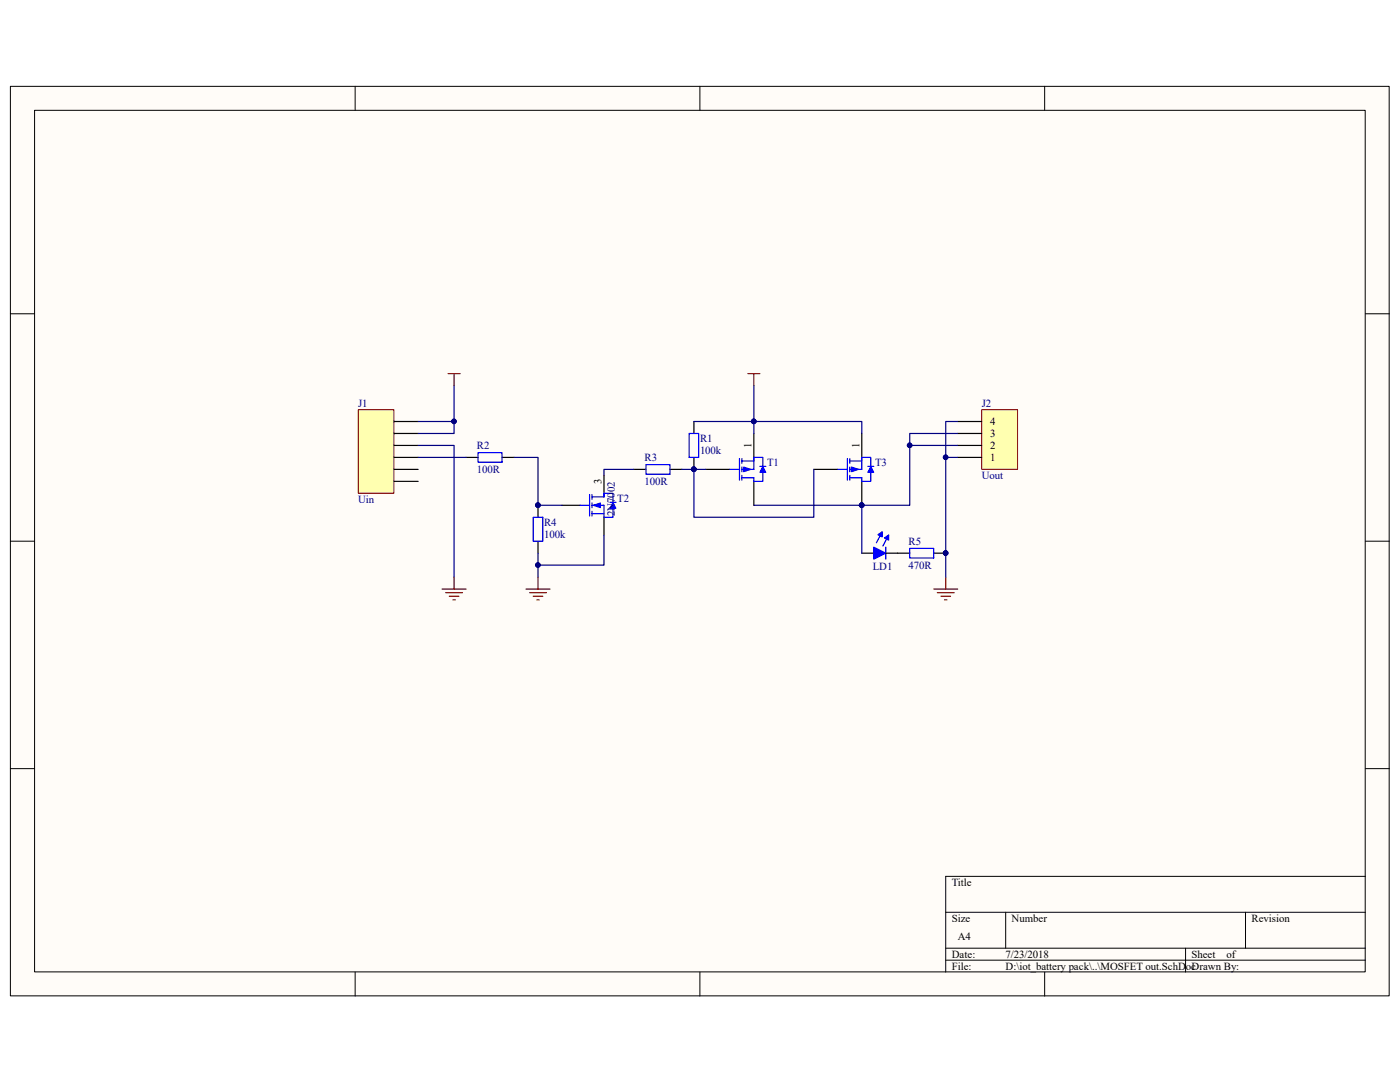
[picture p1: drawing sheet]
<svg xmlns="http://www.w3.org/2000/svg" width="279mm" height="216mm" viewBox="0 0 279 216" stroke-linecap="round" stroke-linejoin="round" font-family="sans-serif">
<path d="M2.1 17.3h275.1v181.4h-275.1z" fill="#fffcf8"/>
<path d="M2.1 17.2h275.1v181.5h-275.1z" fill="none" stroke="#000" stroke-width=".2"/>
<path d="M6.9 22.1h265.6v171.8h-265.6z" fill="#fffcf8"/>
<g fill="none" stroke="#000" stroke-width=".2">
<path d="M70.9 17.2v4.8M139.7 17.2v4.8M208.5 17.2v4.8M6.9 22h265.6v171.9h-265.6zM2.1 62.6h4.8M272.5 62.6h4.8M2.1 108h4.8M272.5 108h4.8M2.1 153.4h4.8M272.5 153.4h4.8M272.5 174.9h-83.8v19.1M70.9 194v4.8"/>
<path d="M139.7 194v4.8M188.7 182h83.8M188.7 189.2h83.8M188.7 191.6h83.8M200.7 182v7.2M208.5 194v4.8M236.6 189.2v4.8M248.6 182v7.2"/>
</g>
<path d="M71.5 81.8h7.1v16.6h-7.1z" fill="#ffffb0"/>
<path d="M71.5 81.7h7.1v16.7h-7.1z" fill="none" stroke="#800000" stroke-width=".2"/>
<path d="M78.7 96h4.7M78.7 93.7h4.7M78.7 91.3h4.7M78.7 88.9h4.7M78.7 86.5h4.7M78.7 84.1h4.7" fill="none" stroke="#000" stroke-width=".24"/>
<path d="M196 81.8h7.1v11.8h-7.1z" fill="#ffffb0"/>
<path d="M195.9 81.7h7.2v11.9h-7.2z" fill="none" stroke="#800000" stroke-width=".2"/>
<path d="M120.5 94.9v3.5M191.1 91.3h4.8M191.1 88.9h4.8M191.1 86.5h4.8M191.1 84.1h4.8M112.2 100.8h3.5M120.5 103.2v3.6" fill="none" stroke="#000" stroke-width=".24"/>
<path d="M117.7 98.7v4.3M118.1 99.2h2.4M118.1 98.7v.9M115.7 100.8h2M118.1 100.8h2.4v2.4M118.1 102.5h2.4M118.1 100.3v1M118.1 102v1" fill="none" stroke="#00f" stroke-width=".24"/>
<path d="M118.4 100.8l1.4-.5v1z" fill="#00f"/>
<path d="M118.4 100.8l1.4-.5v1z" fill="none" stroke="#00f" stroke-width=".2"/>
<path d="M120.5 99.2v-.8h1.8v4.8h-1.8" fill="none" stroke="#00f" stroke-width=".24"/>
<path d="M122.3 100.2l.6 1.2h-1.2z" fill="#00f"/>
<path d="M122.3 100.2l.6 1.2h-1.2z" fill="none" stroke="#00f" stroke-width=".2"/>
<path d="M145.7 93.7h1.9M147.6 91.5v4.3M148.1 92h2.4M148.1 95.3h2.4M148.1 91.5v1M148.1 93.2v.9M148.1 94.9v.9M150.5 91.3v2.4h-2.4M121.7 100.2h1.2" fill="none" stroke="#00f" stroke-width=".24"/>
<path d="M140.9 93.7h4.8M150.5 86.5v4.8M150.5 96v4.8" fill="none" stroke="#000" stroke-width=".24"/>
<path d="M148.4 93.2l1.5 .5-1.5 .4z" fill="#00f"/>
<path d="M148.4 93.2l1.5 .5-1.5 .4z" fill="none" stroke="#00f" stroke-width=".2"/>
<path d="M150.5 92v-.7h1.7v4.7h-1.7v-.7" fill="none" stroke="#00f" stroke-width=".24"/>
<path d="M152.2 93.1l.6 1.2h-1.2z" fill="#00f"/>
<path d="M152.2 93.1l.6 1.2h-1.2z" fill="none" stroke="#00f" stroke-width=".2"/>
<path d="M95.4 90.3h4.8v1.9h-4.8zM128.9 92.7h4.8v1.9h-4.8zM137.5 86.5h1.9v4.8h-1.9zM151.6 93.1h1.2M106.4 103.2h1.9v4.8h-1.9z" fill="none" stroke="#00f" stroke-width=".24"/>
<path d="M93 91.3h2.4M100.2 91.3h2.4M126.5 93.7h2.4M133.7 93.7h2.4M138.5 84.1v2.4M138.5 91.3v2.4M107.4 100.8v2.4M107.4 108v2.4M172 110.4h2.4" fill="none" stroke="#000" stroke-width=".24"/>
<g fill="#000080" stroke="#000080" stroke-width=".2">
<circle cx="138.5" cy="93.6" r=".45"/>
<circle cx="107.4" cy="100.8" r=".45"/>
</g>
<g fill="none" stroke="#800000" stroke-width=".24">
<path d="M89.4 74.6h2.4M90.6 74.6v2.3M149.3 74.6h2.3M150.5 74.6v2.3M88.2 117.5h4.8M88.9 118.3h3.4M89.7 119h1.9M90.4 119.7h.5M90.6 115.2v2.3M105 117.5h4.8M105.7 118.3h3.3M106.4 119h1.9"/>
<path d="M107.1 119.7h.5M107.4 115.2v2.3M186.3 117.5h4.8M187.1 118.3h3.3M187.8 119h1.9M188.5 119.7h.5M188.7 115.2v2.3"/>
</g>
<path d="M174.4 109.2l2.4 1.2-2.4 1.2z" fill="#00f"/>
<path d="M174.4 109.2l2.4 1.2-2.4 1.2zM176.1 106.1l-1.2 2.2M176.8 109.2v2.4" fill="none" stroke="#00f" stroke-width=".24"/>
<path d="M176.8 110.4h2.4" fill="none" stroke="#000" stroke-width=".24"/>
<path d="M175.2 106.7l.9-.6v1z" fill="#00f"/>
<path d="M175.2 106.7l.9-.6v1zM177.3 106.8l-1.1 2.1" fill="none" stroke="#00f" stroke-width=".24"/>
<path d="M176.5 107.3l.8-.5v1z" fill="#00f"/>
<path d="M167.2 93.7h1.9M169.1 91.5v4.3M169.6 92h2.4M169.6 95.3h2.4M169.6 91.5v1M169.6 93.2v.9M169.6 94.9v.9M172 91.3v2.4h-2.4M176.5 107.3l.8-.5v1zM181.6 109.4h4.7v1.9h-4.7z" fill="none" stroke="#00f" stroke-width=".24"/>
<path d="M162.4 93.7h4.8M172 86.5v4.8M172 96v4.8M179.2 110.4h2.4M186.3 110.4h2.4" fill="none" stroke="#000" stroke-width=".24"/>
<g fill="#000080" stroke="#000080" stroke-width=".2">
<circle cx="188.7" cy="110.4" r=".45"/>
<circle cx="90.6" cy="84.1" r=".45"/>
<circle cx="107.4" cy="112.7" r=".45"/>
<circle cx="107.4" cy="100.8" r=".45"/>
<circle cx="138.5" cy="93.6" r=".45"/>
<circle cx="181.5" cy="88.9" r=".45"/>
<circle cx="150.4" cy="84.1" r=".45"/>
<circle cx="188.7" cy="91.2" r=".45"/>
<circle cx="172" cy="100.8" r=".45"/>
</g>
<g fill="none" stroke="#000080" stroke-width=".24">
<path d="M90.6 76.9v9.6h-7.2M150.5 76.9v9.6M83.4 88.9h7.2v26.3M83.4 84.1h7.2M83.4 91.3h9.6M102.6 91.3h4.8v9.5h4.8M126.5 93.7h-6v1.2M136.1 93.7h4.8M138.5 84.1h12M181.6 88.9h9.5M191.1 91.3h-2.4v23.9M191.1 84.1h-2.4v7.2"/>
<path d="M191.1 86.5h-9.5v14.3h-9.6v9.6M107.4 110.4v4.8M120.5 106.8v6h-13.1M150.5 100.8h21.5"/>
</g>
<path d="M170 93.2l1.4 .5-1.4 .4z" fill="#00f"/>
<path d="M170 93.2l1.4 .5-1.4 .4z" fill="none" stroke="#00f" stroke-width=".2"/>
<path d="M172 92v-.7h1.8v4.7h-1.8v-.7" fill="none" stroke="#00f" stroke-width=".24"/>
<path d="M173.8 93.1l.6 1.2h-1.2z" fill="#00f"/>
<path d="M173.8 93.1l.6 1.2h-1.2z" fill="none" stroke="#00f" stroke-width=".2"/>
<path d="M173.2 93.1h1.2" fill="none" stroke="#00f" stroke-width=".24"/>
<g fill="#000080" stroke="#000080" stroke-width=".2">
<circle cx="172" cy="100.8" r=".45"/>
<circle cx="150.4" cy="84.1" r=".45"/>
<circle cx="138.5" cy="93.6" r=".45"/>
</g>
<path d="M138.5 93.7v9.5h23.9v-9.5M150.5 84.1h21.5v2.4" fill="none" stroke="#000080" stroke-width=".24"/>
<g font-size="2.2" fill="#000080">
<text x="71.5" y="81.2">J1</text>
<text x="195.9" y="81.2">J2</text>
<text x="95.2" y="89.6">R2</text>
<text x="139.7" y="88.2">R1</text>
<text x="95.2" y="94.4">100R</text>
<text x="128.7" y="92">R3</text>
<text x="139.7" y="90.6">100k</text>
<text x="153.1" y="93">T1</text>
<text x="174.6" y="93">T3</text>
<text x="195.9" y="95.6">Uout</text>
<text x="71.5" y="100.4">Uin</text>
<text x="123.1" y="100.1">T2</text>
<text x="128.7" y="96.8">100R</text>
<text x="108.6" y="107.3">100k</text>
<text x="108.6" y="104.9">R4</text>
<text x="122.7" y="103" transform="rotate(-90 122.7 103)">2N7002</text>
<text x="174.2" y="113.7">LD1</text>
<text x="181.3" y="113.5">470R</text>
<text x="181.3" y="108.7">R5</text>
</g>
<g font-size="2.2">
<text x="150" y="89.4" transform="rotate(-90 150 89.4)">1</text>
<text x="171.5" y="89.4" transform="rotate(-90 171.5 89.4)">1</text>
<text x="197.6" y="89.6">2</text>
<text x="197.6" y="87.2">3</text>
<text x="197.6" y="84.8">4</text>
<text x="197.6" y="92">1</text>
<text x="120.1" y="96.5" transform="rotate(-90 120.1 96.5)">3</text>
<text x="189.9" y="176.8">Title</text>
<text x="189.9" y="183.9">Size</text>
<text x="201.9" y="183.9">Number</text>
<text x="249.8" y="183.9">Revision</text>
<text x="189.9" y="191.1">Date:</text>
<text x="191.1" y="187.5">A4</text>
<text x="200.7" y="191.1">7/23/2018</text>
<text x="237.8" y="191.1">Sheet</text>
<text x="244.8" y="191.1">of</text>
<text x="189.9" y="193.5">File:</text>
<text x="200.7" y="193.5">D:\iot_battery pack\..\MOSFET out.SchDocDrawn By:</text>
</g>
</svg>
